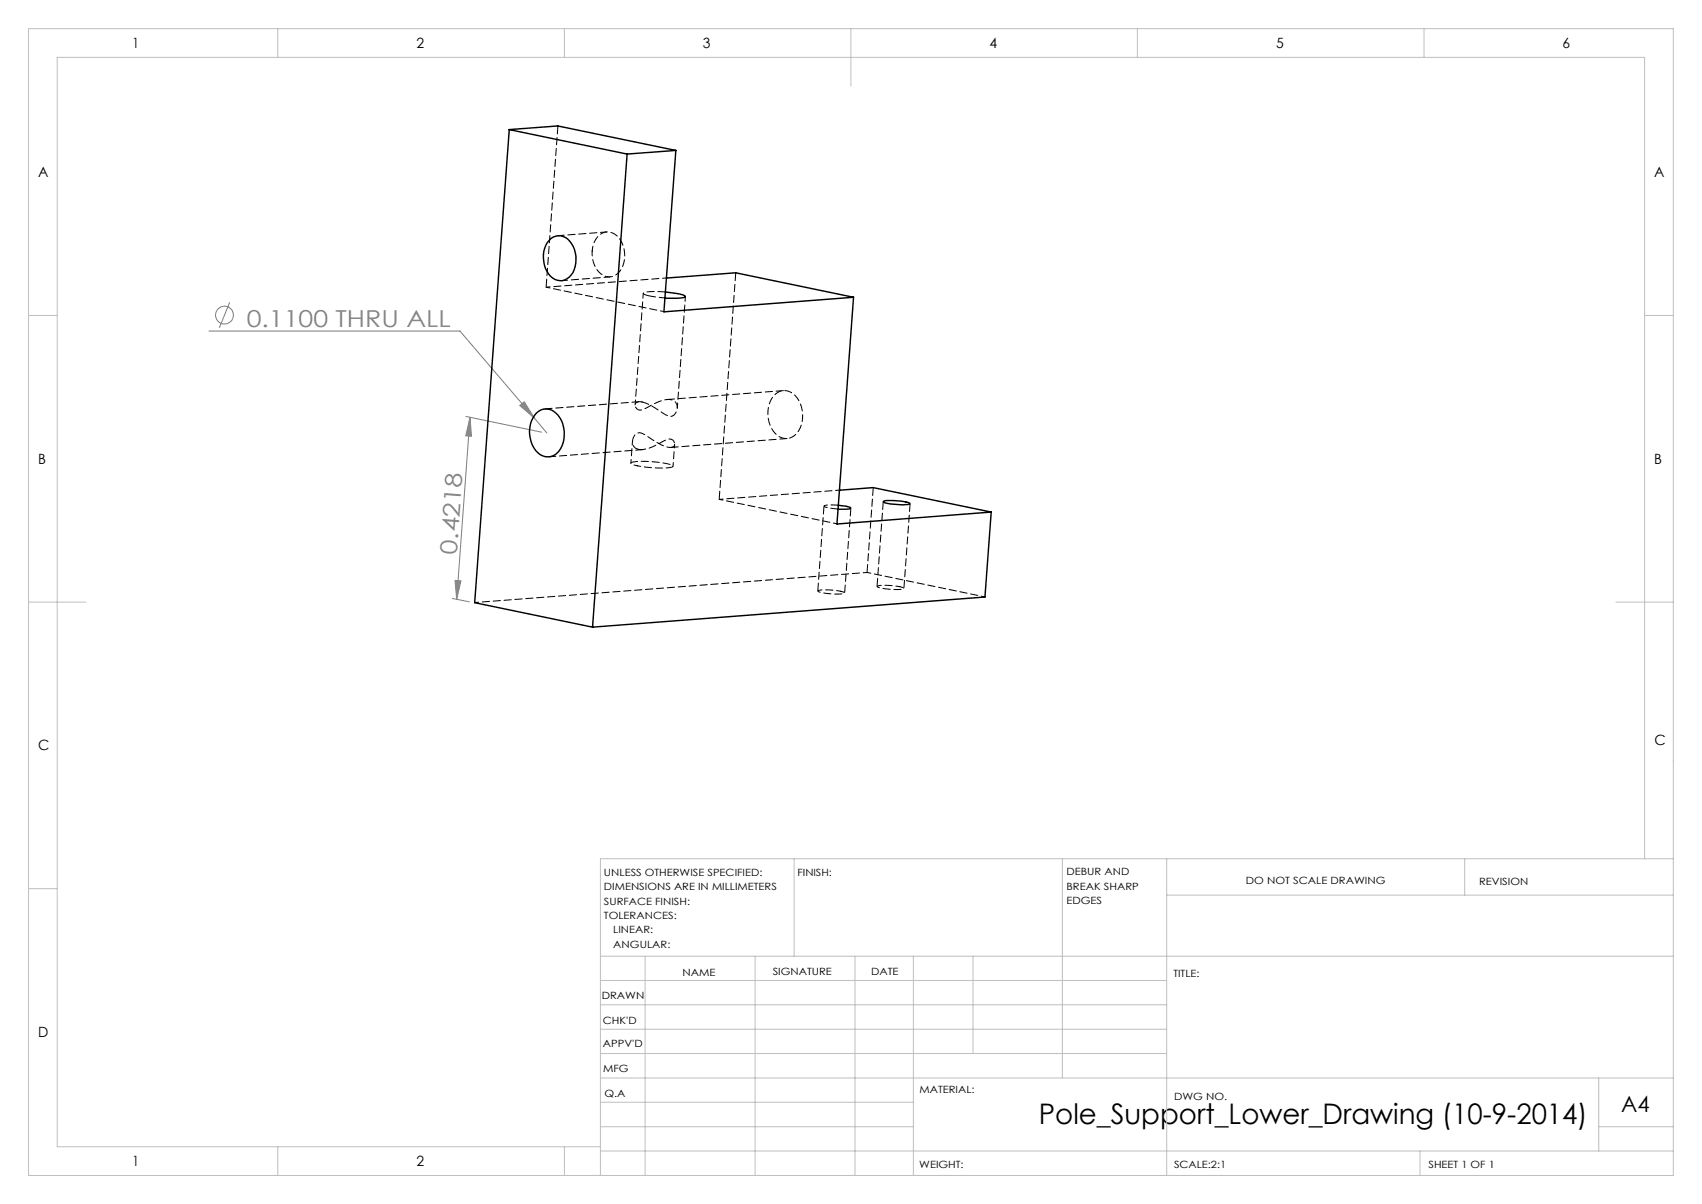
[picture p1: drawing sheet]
<svg xmlns="http://www.w3.org/2000/svg" width="297mm" height="210mm" viewBox="0 0 297 210" stroke-linecap="round" stroke-linejoin="round" font-family="sans-serif">
<g fill="none" stroke="#808080" stroke-width=".18">
<path d="M36.5 57.7h43.8l12.9 15.2M40.1 52.7l-1.8 4.5M81.3 72.6l13.2 2.8M82 72.8l-2.3 31.7M82 72.8l.3 3.3-1-.1zM90.7 70.7l.8-.6 1.7 2.8zM93.2 72.9l2.2 2.6M79 104.4l2.9 .6M79.4 101.2l1 .1-.7 3.2z"/>
<circle cx="39.2" cy="55" r="1.56"/>
</g>
<g fill="none" stroke="#c0c0c0" stroke-width=".18">
<path d="M5 5h287v200h-287zM48.5 5v5M98.5 5v5M148.5 5v10M198.5 5v5M248.5 5v5M5 55h5M287 55h5M5 105h10M282 105h10M5 155h5M138.6 149.8v17"/>
<path d="M185.4 149.8v38.2M203.6 149.8v55.2M203.6 156.1h88.4M255.6 149.8v6.3M287 149.8v-139.8h-277v190h94.8M292 149.8h-187.2v55.2M104.8 166.8h187.2M104.8 179.5h98.8M104.8 175.3h98.8M104.8 171h98.8M112.6 166.8v38.2M131.8 166.8v38.2"/>
<path d="M149.2 166.8v38.2M159.4 166.8v38.2M169.8 166.8v17M104.8 183.8h98.8M104.8 196.5h54.6M104.8 192.3h54.6M104.8 188h187.2M279 196.5h13M279 188v12.8M48.5 200v5M98.5 200v5M104.8 200.8h187.2"/>
<path d="M247.8 200.8v4.2"/>
</g>
<g fill="#808080">
<path d="M90.7 70.7l.8-.6 1.7 2.8z"/>
<path d="M82 72.8l.3 3.3-1-.1zM79.4 101.2l1 .1-.7 3.2z"/>
</g>
<g fill="none" stroke="#000" stroke-width=".25">
<path d="M88.9 22.6l20.5 4.3M88.9 22.6l8.4-.6 20.6 4.2M88.9 22.6l-6.1 82.5 20.6 4.3M109.4 26.9l-6 82.5M117.9 26.2l-8.5 .7M117.9 26.2l-2 28.2 33-2.6M95.8 41.9a2.35 2.35 0 0 1 4 .6 4.9 4.9 0 0 1-.5 5.8 2.44 2.44 0 0 1-3.9-1 4.9 4.9 0 0 1 .4-5.4zM116.1 50.9l.3 .1a6.6 6.6 0 0 1 3.2 .7 4 4 0 0 1-2.5 .3h-1.1M116.3 48.5l12.1-.9 20.5 4.2M148.9 51.8l-2.9 39.6 27-2.1M93.6 72.1a2.44 2.44 0 0 1 3.8 .4 5.2 5.2 0 0 1-.5 6.8 2.77 2.77 0 0 1-4-1.7 5.2 5.2 0 0 1 .7-5.5zM146.3 88.2a4.3 4.3 0 0 1 2.1 .4 3.7 3.7 0 0 1-2.1 .2"/>
<path d="M146.5 85.5l5.9-.5 20.6 4.3M154.1 87.4a9.5 9.5 0 0 1 4.7 .4 6.8 6.8 0 0 1-3.4 .1l-1-.2zM173 89.3l-1.1 14.8-68.5 5.3"/>
</g>
<path d="M103.3 43.8a3.3 3.3 0 0 1 2.6-3.3 3.5 3.5 0 0 1 3.1 3.6 3.6 3.6 0 0 1-2.4 4.2 3 3 0 0 1-3.1-2.7l-.2-1.8M112.3 51.2l-1.5 19.4M118.2 71.2l1.4-19.5" fill="none" stroke="#000" stroke-width=".18" stroke-dasharray="1.3 .6" stroke-dashoffset=".4"/>
<path d="M115.9 54.4l-20.6-4.3M116.3 48.5l-21 1.6M110.4 76.9l-.3 3.9M117.4 81.3l.3-3.8M146.1 91.4l-20.6-4.3M146.5 85.5l-21 1.6M151.3 99.8l20.6 4.3M82.8 105.1l68.5-5.3M146.7 103.1l-1.3-.2a4.8 4.8 0 0 0-2.7 .2 8.9 8.9 0 0 0 4.7 .3l-.7-.3M157 102.3l-1.2-.1a4.8 4.8 0 0 0-2.7 .1 8.9 8.9 0 0 0 4.6 .3l-.7-.3" fill="none" stroke="#000" stroke-width=".18" stroke-dasharray="1.3 .6" stroke-dashoffset=".6"/>
<path d="M95.3 50.1l2.1-28.1M113.4 51.6l-.7-.2-.4-.2a3.7 3.7 0 0 1 2.4-.3h1.4M125.5 87.1l2.9-39.5M143.8 88.3l-1.1 14.8M151.3 99.8l1.1-14.8M154.1 87.5l-1.1 14.8M147.4 103.4l1.1-14.8M157.7 102.6l1.1-14.8" fill="none" stroke="#000" stroke-width=".18" stroke-dasharray="1.3 .6" stroke-dashoffset="-.1"/>
<path d="M98 48.9l8.5-.6M105.9 40.5l-8.5 .6M116.1 52l-2.7-.4" fill="none" stroke="#000" stroke-width=".18" stroke-dasharray="1.3 .6" stroke-dashoffset=".2"/>
<path d="M140 72.9a4.5 4.5 0 0 0-2.4-4.7 2.73 2.73 0 0 0-3.4 2.3 5.1 5.1 0 0 0 1.9 5.7 2.52 2.52 0 0 0 3.5-1.5l.4-1.8M111.2 81.2l-.7-.1-.4-.3a3.7 3.7 0 0 1 2.5-.3l1.7 .1a7 7 0 0 1 3.1 .7 3.7 3.7 0 0 1-2.4 .3l-3.8-.4" fill="none" stroke="#000" stroke-width=".18" stroke-dasharray="1.3 .6" stroke-dashoffset=".7"/>
<path d="M111.4 78.4a6.8 6.8 0 0 0 4.4-1.4 1.24 1.24 0 0 1 1.8-.1 .72 .72 0 0 1-.1 1 .72 .72 0 0 1-.9 .1 15.9 15.9 0 0 1-4.5-2.4 1.36 1.36 0 0 0-1.7 1.6 1.24 1.24 0 0 0 1 1.2M112 70.1a.86 .86 0 0 0-1.2 .6 .92 .92 0 0 0 1.5 .7 11.2 11.2 0 0 1 4.3-1.7 1.51 1.51 0 0 1 1.6 1.2 1.51 1.51 0 0 1-1 1.7 3.9 3.9 0 0 1-2.3-1l-1.7-1.1-1.2-.4M117.1 78l20.2-1.5M136.7 68.1l-20.3 1.6M146.3 88.1a4.6 4.6 0 0 0-2.5 .2l.9 .3 1.6 .2" fill="none" stroke="#000" stroke-width=".18" stroke-dasharray="1.3 .6"/>
<path d="M95.8 79.7l16.3-1.3M111.5 70.1l-16.4 1.2" fill="none" stroke="#000" stroke-width=".18" stroke-dasharray="1.3 .6" stroke-dashoffset=".1"/>
<text font-size="4.9" x="181.3" y="196.1">Pole_Support_Lower_Drawing (10-9-2014)</text>
<g font-size="4.1" fill="#808080">
<text x="43.1" y="57.1">0.1100 THRU ALL</text>
<text x="79.7" y="96.7" transform="rotate(-86 79.7 96.7)">0.4218</text>
</g>
<text font-size="3.9" x="282.9" y="193.9">A4</text>
<g font-size="2.5">
<text x="23.1" y="8.4">1</text>
<text x="72.7" y="8.4">2</text>
<text x="122.7" y="8.4">3</text>
<text x="172.7" y="8.4">4</text>
<text x="222.7" y="8.4">5</text>
<text x="272.7" y="8.4">6</text>
<text x="6.7" y="30.9">A</text>
<text x="288.7" y="30.9">A</text>
<text x="6.7" y="80.9">B</text>
<text x="288.7" y="80.9">B</text>
<text x="6.7" y="130.9">C</text>
<text x="288.7" y="129.9">C</text>
<text x="6.7" y="180.9">D</text>
<text x="23.1" y="203.4">1</text>
<text x="72.7" y="203.4">2</text>
</g>
<g font-size="1.7">
<text x="105.4" y="152.8">UNLESS OTHERWISE SPECIFIED:</text>
<text x="105.4" y="155.3">DIMENSIONS ARE IN MILLIMETERS</text>
<text x="139.2" y="152.8">FINISH:</text>
<text x="186.1" y="152.7">DEBUR AND</text>
<text x="186.1" y="155.2">BREAK SHARP</text>
<text x="217.4" y="154.2">DO NOT SCALE DRAWING</text>
<text x="258.1" y="154.3">REVISION</text>
<text x="105.4" y="157.8">SURFACE FINISH:</text>
<text x="105.4" y="160.3">TOLERANCES:</text>
<text x="186.1" y="157.7">EDGES</text>
<text x="107" y="162.8">LINEAR:</text>
<text x="107" y="165.3">ANGULAR:</text>
<text x="119.1" y="170.2">NAME</text>
<text x="134.8" y="170.1">SIGNATURE</text>
<text x="152" y="170.1">DATE</text>
<text x="204.8" y="170.4">TITLE:</text>
<text x="105" y="174.3">DRAWN</text>
<text x="105.2" y="178.5">CHK'D</text>
<text x="105.2" y="182.6">APPV'D</text>
<text x="105.3" y="187">MFG</text>
<text x="105.5" y="191.3">Q.A</text>
<text x="160.4" y="190.7">MATERIAL:</text>
<text x="204.9" y="191.8">DWG NO.</text>
<text x="160.4" y="203.7">WEIGHT:</text>
<text x="204.9" y="203.8">SCALE:2:1</text>
<text x="249.3" y="203.8">SHEET 1 OF 1</text>
</g>
</svg>
